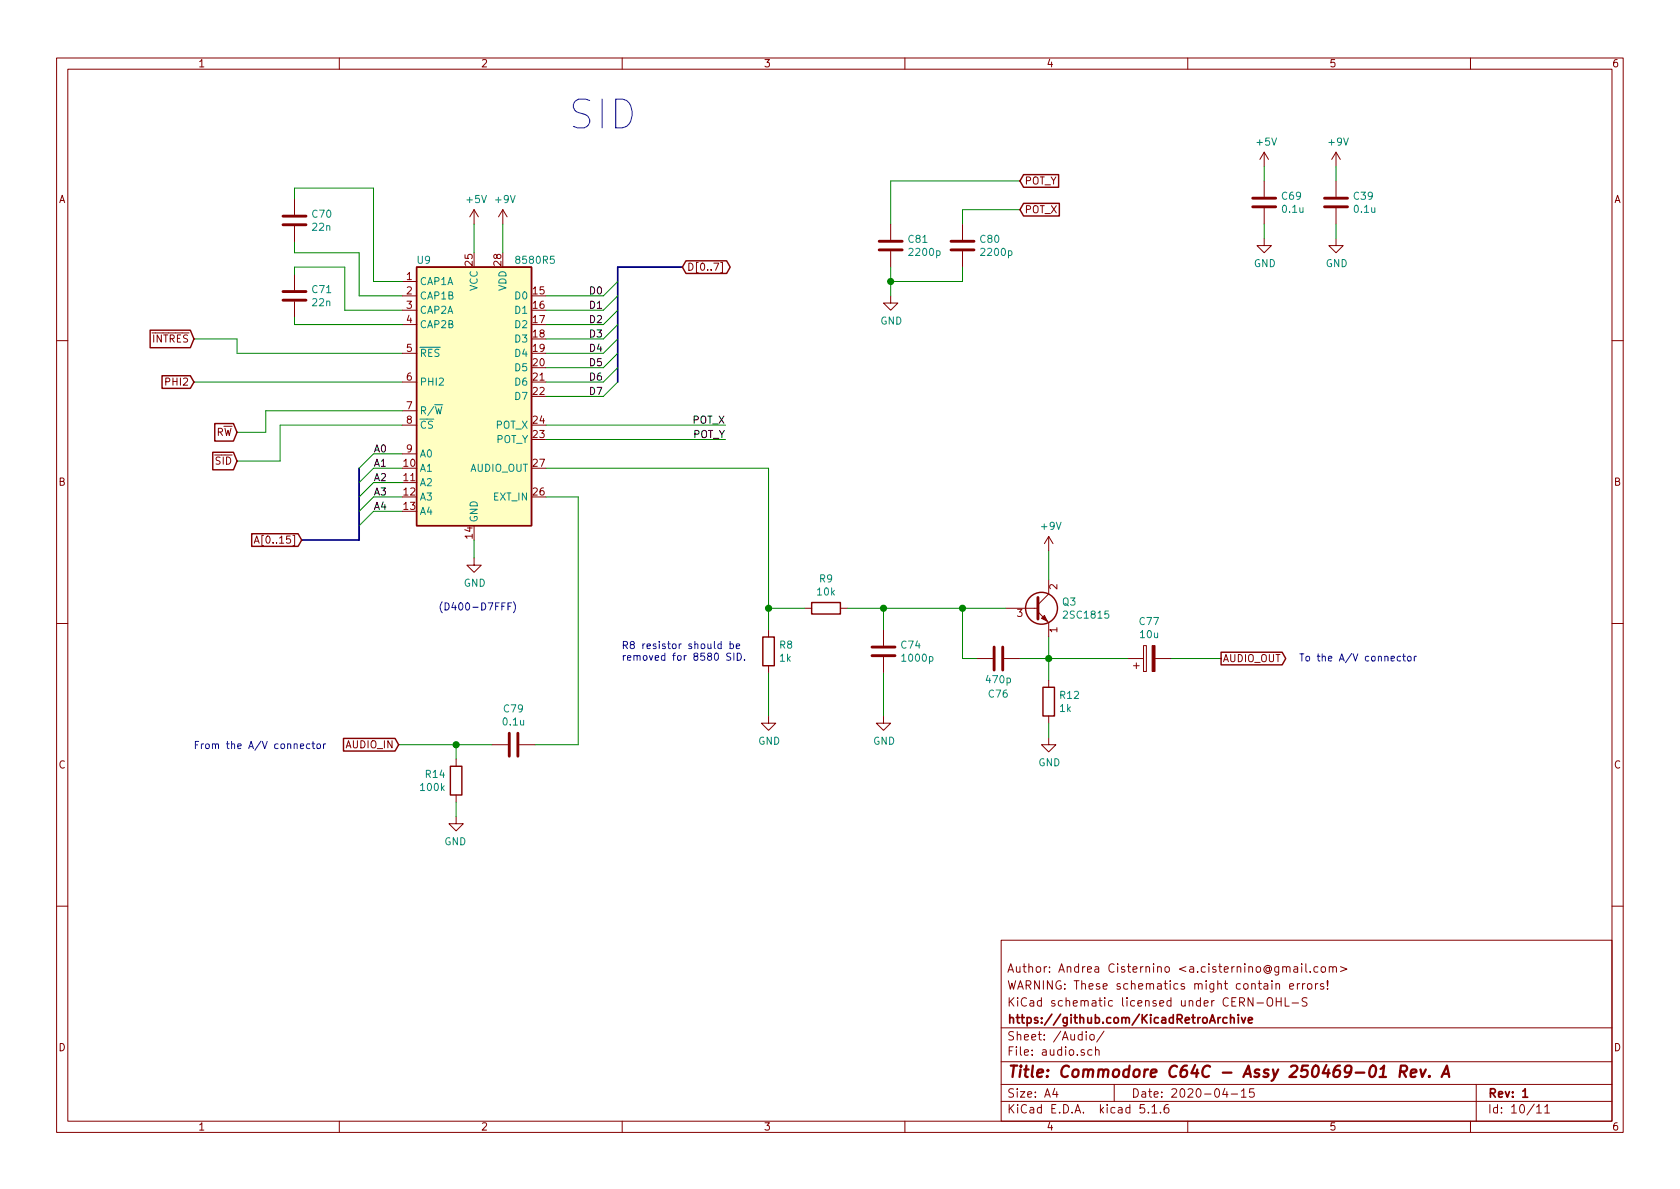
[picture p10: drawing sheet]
EESchema Schematic File Version 4
EELAYER 30 0
EELAYER END
$Descr A4 11693 8268
encoding utf-8
Sheet 10 11
Title "Commodore C64C - Assy 250469-01 Rev. A"
Date "2020-04-15"
Rev "1"
Comp "https://github.com/KicadRetroArchive"
Comment1 "KiCad schematic licensed under CERN-OHL-S"
Comment2 "WARNING: These schematics might contain errors!"
Comment3 "Author: Andrea Cisternino <a.cisternino@gmail.com>"
Comment4 ""
$EndDescr
Wire Wire Line
	3800 2050 4200 2050
Wire Wire Line
	3800 2150 4200 2150
Wire Wire Line
	3800 2250 4200 2250
Wire Wire Line
	3800 2350 4200 2350
Wire Wire Line
	3800 2450 4200 2450
Wire Wire Line
	3800 2550 4200 2550
Wire Wire Line
	3800 2650 4200 2650
Wire Wire Line
	3800 2750 4200 2750
Entry Wire Line
	4200 2050 4300 1950
Entry Wire Line
	4200 2150 4300 2050
Entry Wire Line
	4200 2250 4300 2150
Entry Wire Line
	4200 2350 4300 2250
Entry Wire Line
	4200 2450 4300 2350
Entry Wire Line
	4200 2550 4300 2450
Entry Wire Line
	4200 2650 4300 2550
Entry Wire Line
	4200 2750 4300 2650
Wire Bus Line
	4300 1850 4750 1850
Text GLabel 4750 1850 2    50   BiDi ~ 0
D[0..7]
Text Label 4200 2050 2    50   ~ 0
D0
Text Label 4200 2150 2    50   ~ 0
D1
Text Label 4200 2250 2    50   ~ 0
D2
Text Label 4200 2350 2    50   ~ 0
D3
Text Label 4200 2450 2    50   ~ 0
D4
Text Label 4200 2550 2    50   ~ 0
D5
Text Label 4200 2650 2    50   ~ 0
D6
Text Label 4200 2750 2    50   ~ 0
D7
$Comp
L Device:C C70
U 1 1
P 2050 1525
F 0 "C70" H 2165 1571 50  0000 L CNN
F 1 "22n" H 2165 1480 50  0000 L CNN
F 2 "Capacitor_THT:C_Disc_D4.7mm_W2.5mm_P5.00mm" H 2088 1375 50  0001 C CNN
F 3 "~" H 2050 1525 50  0001 C CNN
	1    2050 1525
	1    0    0    -1  
$EndComp
$Comp
L Device:C C71
U 1 1
P 2050 2050
F 0 "C71" H 2165 2096 50  0000 L CNN
F 1 "22n" H 2165 2005 50  0000 L CNN
F 2 "Capacitor_THT:C_Disc_D4.7mm_W2.5mm_P5.00mm" H 2088 1900 50  0001 C CNN
F 3 "~" H 2050 2050 50  0001 C CNN
	1    2050 2050
	1    0    0    -1  
$EndComp
Wire Wire Line
	2800 3150 2600 3150
Entry Wire Line
	2600 3150 2500 3250
Entry Wire Line
	2600 3250 2500 3350
Entry Wire Line
	2600 3350 2500 3450
Entry Wire Line
	2600 3450 2500 3550
Entry Wire Line
	2600 3550 2500 3650
Wire Wire Line
	2600 3550 2800 3550
Wire Wire Line
	2600 3450 2800 3450
Wire Wire Line
	2600 3250 2800 3250
Wire Wire Line
	2600 3350 2800 3350
Wire Bus Line
	2500 3750 2100 3750
Text GLabel 2100 3750 0    50   Input ~ 0
A[0..15]
Text GLabel 1350 2650 0    50   Input ~ 0
PHI2
Text GLabel 1650 3000 0    50   Input ~ 0
R~W
Text GLabel 7100 1450 2    50   Input ~ 0
POT_X
Text GLabel 7100 1250 2    50   Input ~ 0
POT_Y
Wire Wire Line
	3800 2950 5050 2950
$Comp
L Device:R R14
U 1 1
P 3175 5425
F 0 "R14" H 3245 5471 50  0000 L CNN
F 1 "100k" H 3245 5380 50  0000 L CNN
F 2 "Resistor_THT:R_Axial_DIN0207_L6.3mm_D2.5mm_P5.08mm_Vertical" V 3105 5425 50  0001 C CNN
F 3 "~" H 3175 5425 50  0001 C CNN
	1    3175 5425
	-1   0    0    -1  
$EndComp
Wire Wire Line
	3425 5175 3175 5175
Wire Wire Line
	3175 5275 3175 5175
Connection ~ 3175 5175
Wire Wire Line
	3175 5175 2775 5175
$Comp
L power:GND #PWR0194
U 1 1
P 3300 3875
F 0 "#PWR0194" H 3300 3625 50  0001 C CNN
F 1 "GND" H 3305 3702 50  0000 C CNN
F 2 "" H 3300 3875 50  0001 C CNN
F 3 "" H 3300 3875 50  0001 C CNN
	1    3300 3875
	1    0    0    -1  
$EndComp
Wire Wire Line
	3300 3750 3300 3875
$Comp
L power:GND #PWR0195
U 1 1
P 3175 5675
F 0 "#PWR0195" H 3175 5425 50  0001 C CNN
F 1 "GND" H 3180 5502 50  0000 C CNN
F 2 "" H 3175 5675 50  0001 C CNN
F 3 "" H 3175 5675 50  0001 C CNN
	1    3175 5675
	-1   0    0    -1  
$EndComp
Wire Wire Line
	3175 5675 3175 5575
$Comp
L Device:C C79
U 1 1
P 3575 5175
F 0 "C79" V 3323 5175 50  0000 C CNN
F 1 "0.1u" V 3414 5175 50  0000 C CNN
F 2 "Capacitor_THT:C_Disc_D4.7mm_W2.5mm_P5.00mm" H 3613 5025 50  0001 C CNN
F 3 "~" H 3575 5175 50  0001 C CNN
	1    3575 5175
	0    -1   1    0   
$EndComp
Text GLabel 8500 4575 2    50   Output ~ 0
AUDIO_OUT
Text GLabel 2775 5175 0    50   Input ~ 0
AUDIO_IN
Text Notes 2275 5215 2    50   ~ 0
From the A/V connector
$Comp
L power:+5V #PWR0196
U 1 1
P 3300 1550
F 0 "#PWR0196" H 3300 1400 50  0001 C CNN
F 1 "+5V" H 3315 1723 50  0000 C CNN
F 2 "" H 3300 1550 50  0001 C CNN
F 3 "" H 3300 1550 50  0001 C CNN
	1    3300 1550
	1    0    0    -1  
$EndComp
Wire Wire Line
	2050 1375 2050 1300
Wire Wire Line
	2050 1300 2600 1300
Wire Wire Line
	2600 1300 2600 1950
Wire Wire Line
	2600 1950 2800 1950
Wire Wire Line
	2050 1675 2050 1750
Wire Wire Line
	2050 1750 2500 1750
Wire Wire Line
	2500 1750 2500 2050
Wire Wire Line
	2500 2050 2800 2050
Wire Wire Line
	2050 1900 2050 1850
Wire Wire Line
	2050 1850 2400 1850
Wire Wire Line
	2400 1850 2400 2150
Wire Wire Line
	2800 2250 2050 2250
Wire Wire Line
	2050 2250 2050 2200
Text Label 2600 3150 0    50   ~ 0
A0
Text Label 2600 3250 0    50   ~ 0
A1
Text Label 2600 3350 0    50   ~ 0
A2
Text Label 2600 3450 0    50   ~ 0
A3
Text Label 2600 3550 0    50   ~ 0
A4
Text Notes 3950 900  0    200  ~ 0
SID
Text GLabel 1650 3200 0    50   Input ~ 0
~SID
Wire Wire Line
	2800 2850 1850 2850
Wire Wire Line
	1850 2850 1850 3000
Wire Wire Line
	1850 3000 1650 3000
Wire Wire Line
	1650 3200 1950 3200
Wire Wire Line
	1950 3200 1950 2950
Wire Wire Line
	1950 2950 2800 2950
$Comp
L Device:C C69
U 1 1
P 8800 1400
F 0 "C69" H 8915 1446 50  0000 L CNN
F 1 "0.1u" H 8915 1355 50  0000 L CNN
F 2 "Capacitor_THT:C_Disc_D4.7mm_W2.5mm_P5.00mm" H 8838 1250 50  0001 C CNN
F 3 "~" H 8800 1400 50  0001 C CNN
	1    8800 1400
	1    0    0    -1  
$EndComp
$Comp
L power:+5V #PWR0197
U 1 1
P 8800 1150
F 0 "#PWR0197" H 8800 1000 50  0001 C CNN
F 1 "+5V" H 8815 1323 50  0000 C CNN
F 2 "" H 8800 1150 50  0001 C CNN
F 3 "" H 8800 1150 50  0001 C CNN
	1    8800 1150
	1    0    0    -1  
$EndComp
$Comp
L power:GND #PWR0198
U 1 1
P 8800 1650
F 0 "#PWR0198" H 8800 1400 50  0001 C CNN
F 1 "GND" H 8805 1477 50  0000 C CNN
F 2 "" H 8800 1650 50  0001 C CNN
F 3 "" H 8800 1650 50  0001 C CNN
	1    8800 1650
	1    0    0    -1  
$EndComp
Wire Wire Line
	8800 1150 8800 1250
Wire Wire Line
	8800 1550 8800 1650
$Comp
L power:+9V #PWR0199
U 1 1
P 3500 1550
F 0 "#PWR0199" H 3500 1400 50  0001 C CNN
F 1 "+9V" H 3515 1723 50  0000 C CNN
F 2 "" H 3500 1550 50  0001 C CNN
F 3 "" H 3500 1550 50  0001 C CNN
	1    3500 1550
	1    0    0    -1  
$EndComp
$Comp
L Device:C C39
U 1 1
P 9300 1400
F 0 "C39" H 9415 1446 50  0000 L CNN
F 1 "0.1u" H 9415 1355 50  0000 L CNN
F 2 "Capacitor_THT:C_Disc_D4.7mm_W2.5mm_P5.00mm" H 9338 1250 50  0001 C CNN
F 3 "~" H 9300 1400 50  0001 C CNN
	1    9300 1400
	1    0    0    -1  
$EndComp
$Comp
L power:GND #PWR0200
U 1 1
P 9300 1650
F 0 "#PWR0200" H 9300 1400 50  0001 C CNN
F 1 "GND" H 9305 1477 50  0000 C CNN
F 2 "" H 9300 1650 50  0001 C CNN
F 3 "" H 9300 1650 50  0001 C CNN
	1    9300 1650
	1    0    0    -1  
$EndComp
Wire Wire Line
	9300 1150 9300 1250
Wire Wire Line
	9300 1550 9300 1650
$Comp
L power:+9V #PWR0201
U 1 1
P 9300 1150
F 0 "#PWR0201" H 9300 1000 50  0001 C CNN
F 1 "+9V" H 9315 1323 50  0000 C CNN
F 2 "" H 9300 1150 50  0001 C CNN
F 3 "" H 9300 1150 50  0001 C CNN
	1    9300 1150
	1    0    0    -1  
$EndComp
$Comp
L Device:R R8
U 1 1
P 5350 4525
F 0 "R8" H 5420 4571 50  0000 L CNN
F 1 "1k" H 5420 4480 50  0000 L CNN
F 2 "Resistor_THT:R_Axial_DIN0207_L6.3mm_D2.5mm_P5.08mm_Vertical" V 5280 4525 50  0001 C CNN
F 3 "~" H 5350 4525 50  0001 C CNN
	1    5350 4525
	1    0    0    -1  
$EndComp
$Comp
L Device:R R9
U 1 1
P 5750 4225
F 0 "R9" V 5543 4225 50  0000 C CNN
F 1 "10k" V 5634 4225 50  0000 C CNN
F 2 "Resistor_THT:R_Axial_DIN0207_L6.3mm_D2.5mm_P5.08mm_Vertical" V 5680 4225 50  0001 C CNN
F 3 "~" H 5750 4225 50  0001 C CNN
	1    5750 4225
	0    1    1    0   
$EndComp
$Comp
L Device:C C74
U 1 1
P 6150 4525
F 0 "C74" H 6265 4571 50  0000 L CNN
F 1 "1000p" H 6265 4480 50  0000 L CNN
F 2 "Capacitor_THT:C_Disc_D4.7mm_W2.5mm_P5.00mm" H 6188 4375 50  0001 C CNN
F 3 "~" H 6150 4525 50  0001 C CNN
	1    6150 4525
	1    0    0    -1  
$EndComp
$Comp
L Device:C C76
U 1 1
P 6950 4575
F 0 "C76" V 6700 4575 50  0000 C CNN
F 1 "470p" V 6800 4575 50  0000 C CNN
F 2 "Capacitor_THT:C_Disc_D4.7mm_W2.5mm_P5.00mm" H 6988 4425 50  0001 C CNN
F 3 "~" H 6950 4575 50  0001 C CNN
	1    6950 4575
	0    -1   -1   0   
$EndComp
$Comp
L Device:R R12
U 1 1
P 7300 4875
F 0 "R12" H 7370 4921 50  0000 L CNN
F 1 "1k" H 7370 4830 50  0000 L CNN
F 2 "Resistor_THT:R_Axial_DIN0207_L6.3mm_D2.5mm_P5.08mm_Vertical" V 7230 4875 50  0001 C CNN
F 3 "~" H 7300 4875 50  0001 C CNN
	1    7300 4875
	1    0    0    -1  
$EndComp
$Comp
L Transistor_BJT:2SC1815 Q3
U 1 1
P 7200 4225
F 0 "Q3" H 7390 4271 50  0000 L CNN
F 1 "2SC1815" H 7390 4180 50  0000 L CNN
F 2 "Package_TO_SOT_THT:TO-92_Inline" H 7400 4150 50  0001 L CIN
F 3 "https://media.digikey.com/pdf/Data%20Sheets/Toshiba%20PDFs/2SC1815.pdf" H 7200 4225 50  0001 L CNN
	1    7200 4225
	1    0    0    -1  
$EndComp
$Comp
L Device:CP C77
U 1 1
P 8000 4575
F 0 "C77" V 8255 4575 50  0000 C CNN
F 1 "10u" V 8164 4575 50  0000 C CNN
F 2 "Capacitor_THT:CP_Radial_D10.0mm_P5.00mm" H 8038 4425 50  0001 C CNN
F 3 "~" H 8000 4575 50  0001 C CNN
	1    8000 4575
	0    -1   -1   0   
$EndComp
$Comp
L power:GND #PWR0202
U 1 1
P 5350 4975
F 0 "#PWR0202" H 5350 4725 50  0001 C CNN
F 1 "GND" H 5355 4802 50  0000 C CNN
F 2 "" H 5350 4975 50  0001 C CNN
F 3 "" H 5350 4975 50  0001 C CNN
	1    5350 4975
	1    0    0    -1  
$EndComp
Wire Wire Line
	5350 4225 5600 4225
Wire Wire Line
	5350 4225 5350 4375
Wire Wire Line
	5900 4225 6150 4225
Wire Wire Line
	6150 4375 6150 4225
Connection ~ 6150 4225
Wire Wire Line
	6150 4225 6700 4225
Wire Wire Line
	6800 4575 6700 4575
Wire Wire Line
	6700 4575 6700 4225
Connection ~ 6700 4225
Wire Wire Line
	6700 4225 7000 4225
$Comp
L power:GND #PWR0203
U 1 1
P 7300 5125
F 0 "#PWR0203" H 7300 4875 50  0001 C CNN
F 1 "GND" H 7305 4952 50  0000 C CNN
F 2 "" H 7300 5125 50  0001 C CNN
F 3 "" H 7300 5125 50  0001 C CNN
	1    7300 5125
	1    0    0    -1  
$EndComp
Wire Wire Line
	7300 5125 7300 5025
Wire Wire Line
	7300 4425 7300 4575
Wire Wire Line
	7100 4575 7300 4575
Connection ~ 7300 4575
Wire Wire Line
	7300 4575 7300 4725
Wire Wire Line
	7850 4575 7300 4575
Wire Wire Line
	8150 4575 8500 4575
$Comp
L power:+9V #PWR0204
U 1 1
P 7300 3825
F 0 "#PWR0204" H 7300 3675 50  0001 C CNN
F 1 "+9V" H 7315 3998 50  0000 C CNN
F 2 "" H 7300 3825 50  0001 C CNN
F 3 "" H 7300 3825 50  0001 C CNN
	1    7300 3825
	1    0    0    -1  
$EndComp
Wire Wire Line
	7300 3825 7300 4025
Text Notes 9040 4605 0    50   ~ 0
To the A/V connector
Text Notes 4325 4600 0    50   ~ 0
R8 resistor should be\nremoved for 8580 SID.
Text Notes 3050 4250 0    50   ~ 0
(D400-D7FFF)
Text GLabel 1350 2350 0    50   Input ~ 0
~INTRES
Wire Wire Line
	1350 2350 1650 2350
Wire Wire Line
	1650 2350 1650 2450
Wire Wire Line
	1650 2450 2800 2450
$Comp
L Device:C C81
U 1 1
P 6200 1700
F 0 "C81" H 6315 1746 50  0000 L CNN
F 1 "2200p" H 6315 1655 50  0000 L CNN
F 2 "Capacitor_THT:C_Disc_D4.7mm_W2.5mm_P5.00mm" H 6238 1550 50  0001 C CNN
F 3 "~" H 6200 1700 50  0001 C CNN
	1    6200 1700
	1    0    0    -1  
$EndComp
$Comp
L power:GND #PWR0205
U 1 1
P 6200 2050
F 0 "#PWR0205" H 6200 1800 50  0001 C CNN
F 1 "GND" H 6205 1877 50  0000 C CNN
F 2 "" H 6200 2050 50  0001 C CNN
F 3 "" H 6200 2050 50  0001 C CNN
	1    6200 2050
	1    0    0    -1  
$EndComp
Wire Wire Line
	6200 1850 6200 1950
$Comp
L Device:C C80
U 1 1
P 6700 1700
F 0 "C80" H 6815 1746 50  0000 L CNN
F 1 "2200p" H 6815 1655 50  0000 L CNN
F 2 "Capacitor_THT:C_Disc_D4.7mm_W2.5mm_P5.00mm" H 6738 1550 50  0001 C CNN
F 3 "~" H 6700 1700 50  0001 C CNN
	1    6700 1700
	1    0    0    -1  
$EndComp
Wire Wire Line
	6700 1450 6700 1550
Wire Wire Line
	6700 1850 6700 1950
Wire Wire Line
	6700 1950 6200 1950
Connection ~ 6200 1950
Wire Wire Line
	6200 1950 6200 2050
Wire Wire Line
	6700 1450 7100 1450
Wire Wire Line
	6200 1250 7100 1250
Wire Wire Line
	6200 1250 6200 1550
Text Label 5050 2950 2    50   ~ 0
POT_X
Text Label 5050 3050 2    50   ~ 0
POT_Y
Wire Wire Line
	3800 3050 5050 3050
$Comp
L krl_MOS-Technology:8580R5 U9
U 1 1
P 3300 2750
F 0 "U9" H 2950 3700 50  0000 C CNN
F 1 "8580R5" H 3725 3700 50  0000 C CNN
F 2 "Package_DIP:DIP-28_W15.24mm_Socket" H 2400 1800 50  0001 C CIN
F 3 "" H 3150 2700 50  0001 C CNN
	1    3300 2750
	1    0    0    -1  
$EndComp
Wire Wire Line
	3500 1550 3500 1750
Wire Wire Line
	3300 1550 3300 1750
Wire Wire Line
	2400 2150 2800 2150
Wire Wire Line
	1350 2650 2800 2650
Wire Wire Line
	4025 5175 4025 3450
Wire Wire Line
	4025 3450 3800 3450
Wire Wire Line
	3725 5175 4025 5175
Wire Wire Line
	5350 4225 5350 3250
Wire Wire Line
	5350 3250 3800 3250
Connection ~ 5350 4225
Wire Wire Line
	5350 4675 5350 4975
$Comp
L power:GND #PWR017
U 1 1
P 6150 4975
F 0 "#PWR017" H 6150 4725 50  0001 C CNN
F 1 "GND" H 6155 4802 50  0000 C CNN
F 2 "" H 6150 4975 50  0001 C CNN
F 3 "" H 6150 4975 50  0001 C CNN
	1    6150 4975
	1    0    0    -1  
$EndComp
Wire Wire Line
	6150 4675 6150 4975
Wire Bus Line
	2500 3250 2500 3750
Wire Bus Line
	4300 1850 4300 2650
$EndSCHEMATC
